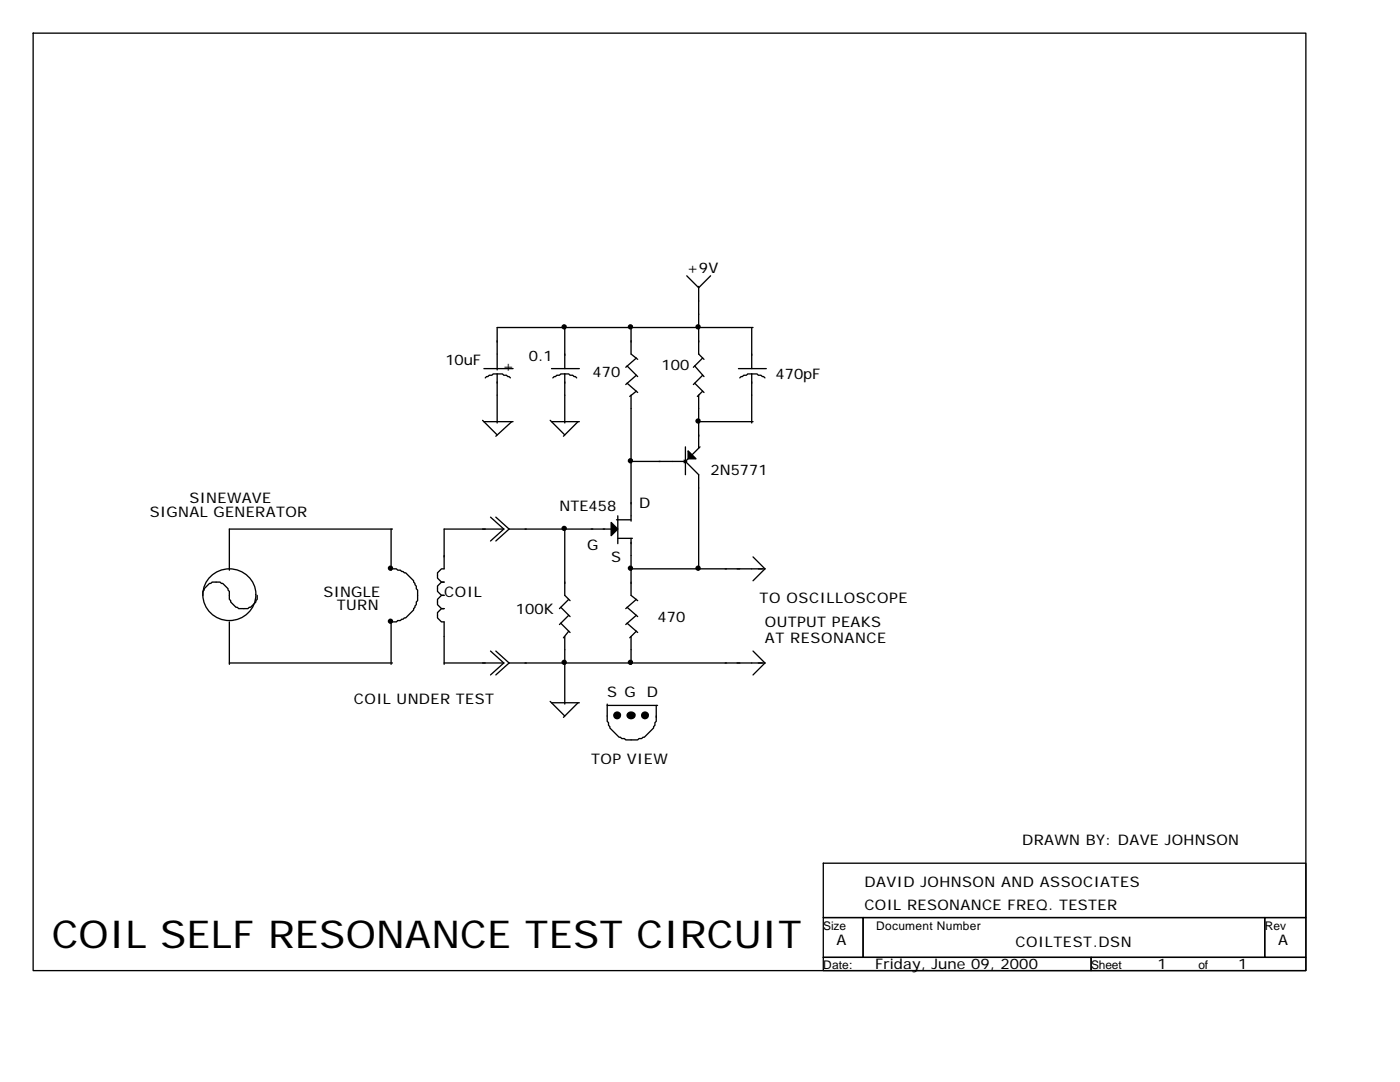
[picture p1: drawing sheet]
<svg xmlns="http://www.w3.org/2000/svg" width="279mm" height="216mm" viewBox="0 0 279 216" stroke-linecap="round" stroke-linejoin="round" font-family="sans-serif">
<g fill="none" stroke="#000" stroke-width=".26">
<path d="M6.6 6.6h254v187.1h-254zM137.1 55l2.3 2.4 2.4-2.4M139.4 57.2v13.4l1.1 1.1M96.6 73.6h5.8M99.2 74.6h1.1l.2 .3h.6l.2 .2h.3l.3 .3M99.2 74.6h-.8l-.2 .3h-.6l-.2 .2h-.3l-.3 .3M99.2 74.6v9.8M110.1 73.6h5.5M112.7 74.6h.8l.3 .3h.5l.3 .2h.2l.3 .3M112.7 74.6h-.8l-.2 .3h-.6l-.2 .2h-.3l-.3 .3M112.7 65.4v8.2M112.7 74.6v9.8"/>
<path d="M125.1 73l2.2 2.1M125.1 76.5l2.2 1.8M125.9 65.4v5.2l1.4 1.1M125.9 78.8v25.2M127 71.4l-2.1 1.9M127 74.9l-2.1 1.8M127 78.1l-1.3 1M138.6 73l1.9 2.1M138.6 76.5l1.9 1.8M139.4 78.8v10.6M140.2 71.4l-1.8 1.9M140.2 74.9l-1.8 1.8"/>
<path d="M140.2 78.1l-1 1M147.4 73.6h5.5M150 74.6h1.1l.2 .3h.6l.8 .5M150 74.6h-.8l-.2 .3h-.6l-.2 .2h-.3l-.3 .3M150 65.4v8.2M150 74.6v9.8M150.3 65.4h-51.1v8.4M96.3 83.9l2.9 2.9M96.6 84.1h5.8M102.1 84.1l-3.1 2.9M109.8 83.9l2.9 2.9M110.1 84.1h5.5"/>
<path d="M115.4 84.1l-3 2.9M125.9 92.1h11.2M136.5 91.8l2.9 2.9v19.1M136.8 89.2v5.5M137.3 91.5l-.8 .8M139.4 84.1h10.9M139.7 89.2l-1.6 1.6M40.5 118.8v-.8l.2-.3v-.2l1.1-1.1h.3l.2-.2h1.6l.3 .2h.2l1.1 1.1v.2l.3 .3v1.6l.2 .3v.2l1.1 1.1h.3l.2 .2h1.9l.2-.2h.3l1.1-1.1v-.2l.2-.3v-.8M51.1 118.5a5.2 5.2 0 0 0-6.9-4.8 5.2 5.2 0 0 0-2.7 8 5.3 5.3 0 0 0 5.9 1.9 5.3 5.3 0 0 0 3.7-4.9M78.1 113.5h1l.3 .3h.5l.3 .2 .8 .3 1.5 1.6v.3l.6 .7v.6l.2 .2v2.2l-.2 .2v.5l-.6 .8v.3l-1.5 1.6h-.3l-.8 .5h-.5l-.3 .3h-1v8.5M78.1 105.6v8.2M78.3 105.6h-32.5v8.2"/>
<path d="M97.9 103.2l2.6 2.4M99 103.2l2.6 2.4M100.5 105.6h-11.9v7.9h-.5l-.8 .8v1.1l.8 .8h.5h-.5l-.8 .7v1.1l.8 .8h.5h-.5l-.8 .8v1l.8 .8h.5h-.5l-.8 .8v1.1l.8 .8h.5v8.5M100.5 105.6l-2.6 2.3M101.6 105.6l-2.6 2.3M101.6 105.6h20.4M112.7 105.6v13.2l1.1 1.1M113.5 119.6l-1.8 1.8M123 103.7h2.9M123.3 102.9v5.6M123.3 107.4h2.9M125.9 107.4v11.4l1.4 1.1"/>
<path d="M125.9 113.5h26.8M127 119.6l-2.1 1.8M150.3 111.1l2.4 2.4M152.7 113.5l-2.4 2.4M45.8 132.3h32.5M45.8 124.1v8.5M88.6 132.3h11.9M97.9 129.9l2.6 2.4M99 129.9l2.6 2.4M100.5 132.3l-2.6 2.4M101.6 132.3l-2.6 2.4M101.6 132.3h51.1"/>
<path d="M109.8 140l2.9 2.9M111.9 121.2l1.9 1.8M111.9 124.4l1.9 1.8M112.7 127v13.5M113.5 122.8l-1.8 1.8M113.5 125.9l-1.1 1.4M125.1 121.2l2.2 1.8M125.1 124.4l2.2 1.8M125.9 127v5.6M127 122.8l-2.1 1.8M127 125.9l-1.3 1.4M150.3 129.9l2.4 2.4"/>
<path d="M152.7 132.3l-2.4 2.4M110.1 140.2h5.5M115.4 140.2l-3 2.9M121.2 140.5v3.4l.2 .3v.5l.3 .3v.3l1.9 1.8h.2l.3 .3h.5l.3 .2h2.4l.2-.2h.6l.2-.3h.3l1.8-1.8v-.3l.3-.3v-.5l.3-.3v-1M121.2 140.8h10M131 140.8v2.3M164.3 172.2h96.3v10.9h-96.3zM164.3 183.1h7.9v7.9h-7.9zM164.3 191h53.5v2.7h-53.5zM172.2 183.1h80.2v7.9h-80.2zM217.8 191h42.8v2.7h-42.8zM252.4 183.1h8.2v7.9h-8.2z"/>
</g>
<g fill="#000" stroke="#000" stroke-width=".26">
<path d="M137.3 90l1.6 1.5h-1.6z" fill-rule="evenodd"/>
<path d="M122 104.2l1.3 1.4-1.3 1.3z" fill-rule="evenodd"/>
</g>
<g fill="#000" stroke="#000" stroke-width=".26">
<path d="M125.4 142.3a.73 .73 0 0 1 1-.1 .73 .73 0 0 1 .1 1 .73 .73 0 0 1-1 .1 .73 .73 0 0 1-.1-1z"/>
<circle cx="112.6" cy="65.2" r=".4"/>
<circle cx="125.8" cy="65.2" r=".4"/>
<circle cx="139.3" cy="65.2" r=".4"/>
<circle cx="125.8" cy="91.9" r=".4"/>
<circle cx="139.3" cy="84" r=".4"/>
<circle cx="77.9" cy="113.4" r=".4"/>
<circle cx="112.6" cy="105.4" r=".4"/>
<circle cx="125.8" cy="113.4" r=".4"/>
<circle cx="139.3" cy="113.4" r=".4"/>
<circle cx="77.9" cy="124" r=".4"/>
<circle cx="112.6" cy="132.2" r=".4"/>
<circle cx="125.8" cy="132.2" r=".4"/>
<circle cx="123.2" cy="142.7" r=".67"/>
<circle cx="128.7" cy="142.7" r=".67"/>
</g>
<text font-size="7.7" x="10.3" y="189.2">COIL SELF RESONANCE TEST CIRCUIT</text>
<g font-size="2.9">
<text x="137.1" y="54.5">+9V</text>
<text x="105.6" y="72">0.1</text>
<text x="88.9" y="72.8">10uF</text>
<text x="100.3" y="74.1">+</text>
<text x="118.3" y="75.1">470</text>
<text x="132" y="73.8">100</text>
<text x="154.8" y="75.7">470pF</text>
<text x="141.8" y="94.7">2N5771</text>
<text x="37.8" y="100.3">SINEWAVE</text>
<text x="111.7" y="101.9">NTE458</text>
<text x="127.5" y="101.3">D</text>
<text x="29.9" y="103.2">SIGNAL GENERATOR</text>
<text x="117.2" y="109.8">G</text>
<text x="122" y="112.2">S</text>
<text x="64.6" y="119.1">SINGLE</text>
<text x="88.6" y="119.1">COIL</text>
<text x="67.2" y="121.7">TURN</text>
<text x="102.9" y="122.5">100K</text>
<text x="131.2" y="124.1">470</text>
<text x="151.6" y="120.4">TO OSCILLOSCOPE</text>
<text x="152.7" y="125.1">OUTPUT PEAKS</text>
<text x="152.7" y="128.3">AT RESONANCE</text>
<text x="70.6" y="140.5">COIL UNDER TEST</text>
<text x="121.2" y="139.2">S G</text>
<text x="129.1" y="139.2">D</text>
<text x="118" y="152.4">TOP VIEW</text>
<text x="204" y="168.5">DRAWN BY: DAVE JOHNSON</text>
<text x="172.5" y="177">DAVID JOHNSON AND ASSOCIATES</text>
<text x="172.5" y="181.5">COIL RESONANCE FREQ. TESTER</text>
<text x="167" y="188.6">A</text>
<text x="202.7" y="188.9">COILTEST.DSN</text>
<text x="255.1" y="188.6">A</text>
<text x="174.6" y="193.4">Friday, June 09, 2000</text>
<text x="231" y="193.4">1</text>
<text x="247.1" y="193.4">1</text>
</g>
<g font-size="2.4">
<text x="164.3" y="185.5">Size</text>
<text x="174.9" y="185.5">Document Number</text>
<text x="252.4" y="185.5">Rev</text>
<text x="164.3" y="193.4">Date:</text>
<text x="217.8" y="193.4">Sheet</text>
<text x="239.2" y="193.4">of</text>
</g>
</svg>
